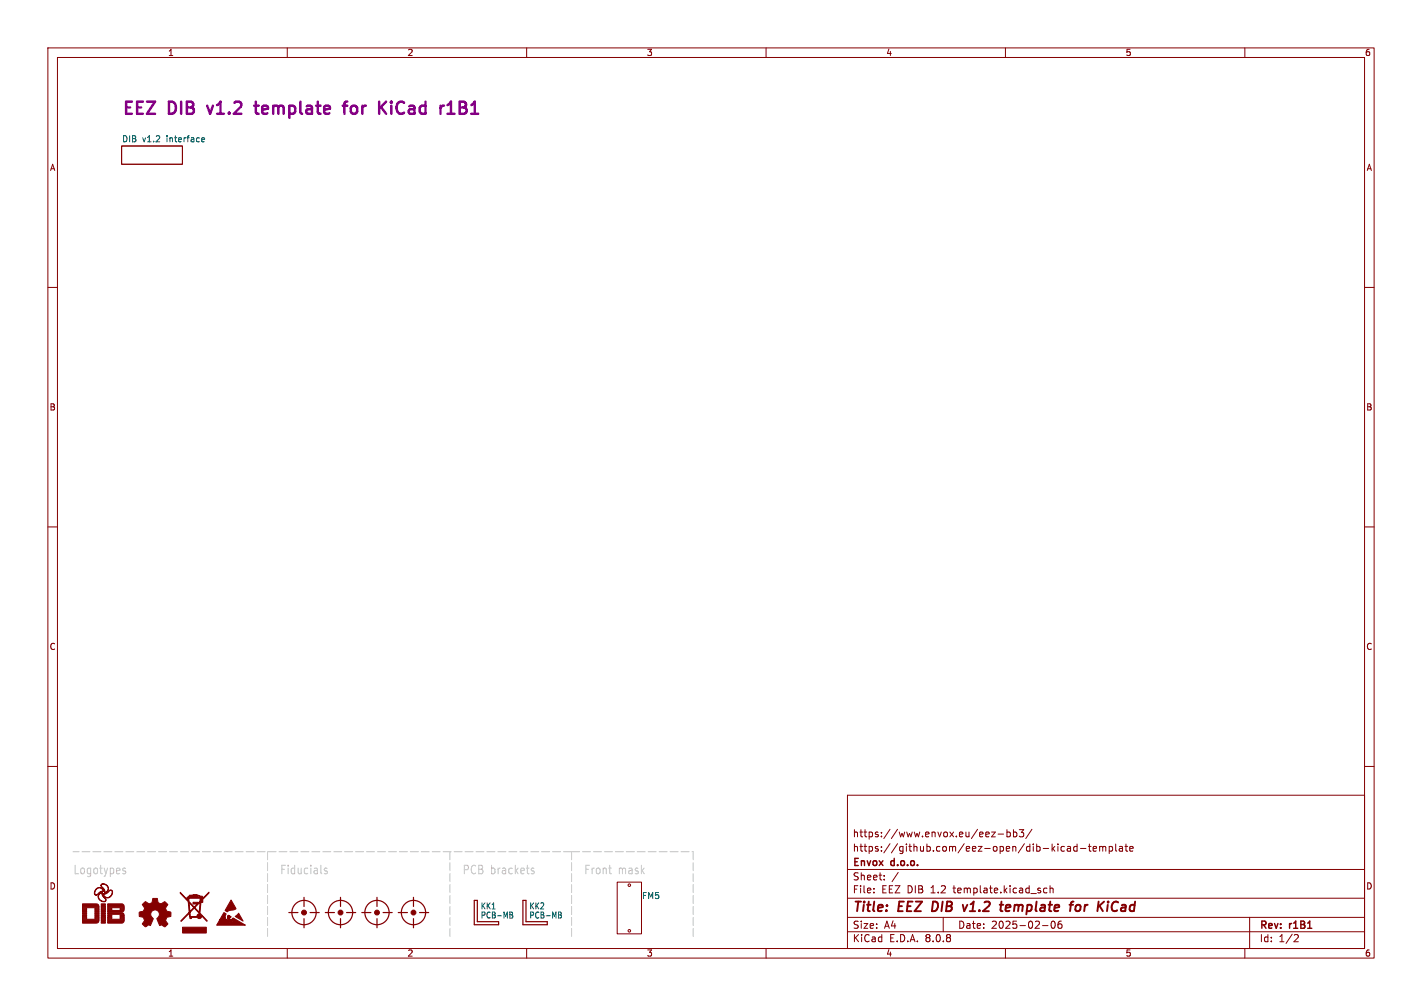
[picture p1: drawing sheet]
<svg xmlns="http://www.w3.org/2000/svg" width="297mm" height="210mm" viewBox="0 0 297 210" stroke-linecap="round" stroke-linejoin="round" font-family="sans-serif">
<g fill="none" stroke="#840000" stroke-width=".21">
<path d="M10 10h277v190h-277zM12 12h273v186h-273zM60 10v2M110 10v2M160 10v2M210 10v2M260 10v2M25.4 30.5h12.7v3.8h-12.7zM10 60h2M285 60h2M10 110h2M285 110h2"/>
<path d="M10 160h2M177 166h108v32h-108zM207.1 173.7h.8l-.8 1h.8M208.5 174.1h1.1M210.3 173.8l.4-.1 .3 .3-.1 .6h-.6M210.3 173.2v1.5M211.7 173.8l.4-.1 .3 .3-.2 .6h-.5M211.7 173.2v1.5M212.9 173.2h.9l-.5 .6 .4 .1v.7l-.2 .1-.6-.1M215.5 173.1l-1.3 2M221.9 176.7l.4 .1M222.3 177.6l-.4 .1"/>
<path d="M223 176.8h.5l.1 .9M223.6 177.1h-.5l-.2 .2 .2 .4 .5-.1M225 176.8l-.5-.1-.3 .3 .2 .6h.6M225 176.2v1.5M225.7 177.1h1.1M227.3 176.7h.6M227.5 176.2v1.3l.4 .2M228.3 177.2l.7-.1v-.3l-.5-.1-.2 .2 .1 .7h.6M229.7 176.8l.4-.1 .2 .2M229.7 176.7v1M230.3 176.9l.2-.2 .4 .1 .1 .9M230.3 176.9v.8"/>
<path d="M231.7 176.8l.4-.1 .3 .3-.2 .6h-.5M231.7 176.7v1.5M233 176.2v1.3l.2 .2M233.8 176.8h.6l.1 .9M234.5 177.1h-.5l-.3 .2 .3 .4 .5-.1M235 176.7h.5M235.2 176.2v1.3l.3 .2M236 177.2l.7-.1-.1-.3-.4-.1-.2 .2v.7h.6M285 160h2M60 198v2M110 198v2M128.9 184.2h5.1v10.7h-5.1z"/>
<path d="M160 198v2M177 194.5h108M177 191.5h108M177 187.5h108M177 181.5h108M182.5 186.3v.1M182.5 185.5v.1M184.7 183.6v.1M184.7 182.8v.1M187.6 182.1l-1.3 2M197 191.5v3M210 198v2"/>
<path d="M217.7 193.2h1.2M218.7 185.5l-.5-.1-.2 .3 .1 .6h.6M219.3 185.5l.2-.1 .4 .1 .1 .9M219.3 184.9v1.5M219.7 192.4a.81 .81 0 0 0 .3 1.4l.2-.1 .2-.5-.2-.8M221.2 192.4a1.17 1.17 0 0 0-.1 1.3h.6l.1-.5-.3-.3h-.4l-.1 .3M260 198v2M261 191.5v6.5M270.5 195.1l.5 .1 .2 .3-1 1.1h1"/>
<circle cx="131.4" cy="194.3" r=".27"/>
<circle cx="131.4" cy="184.8" r=".27"/>
</g>
<path d="M194.9 188.2l-.3 2h.5M201.1 188.9l.3 1.3 .6-1.3M208.8 188.9h.8M209.2 190.2h.2M210.8 188.9l-.6 .1-.2 .9 .3 .3 .5-.1M211 189.4l-.9 .1M223.4 188.9h.7M224.2 188.2l-.4 .1M224.8 189.1l.1-.1a.5 .5 0 0 1 .8 .3l-.1 .5-.2 .3a.5 .5 0 0 1-.8-.3zM232.7 188.3a1.11 1.11 0 0 0 0 1.9" fill="none" stroke="#840000" stroke-width=".4"/>
<path d="M42.2 29.5h.5M42.2 28.8h.4l.1 .3-.6 .1M106.5 190.4l.5 .1 .1 .2-.3 .3M106.5 191h.3M106.8 191l.3 .2v.3l-.6 .2M116.7 190.4l.5 .1v.2l-.2 .3M116.7 191h.3M117 191l.3 .2-.1 .3-.5 .2" fill="none" stroke="#006464" stroke-width=".21"/>
<g fill="#840000" stroke="#840000" stroke-width=".21">
<path d="M38.1 193.6h5v1.2h-5z"/>
<path d="M37.6 186.3l1.7 1.7v-.5h.1l.1 .7 1.1 1.2 .6-.7h-.9v-.3h1.1v.1a.64 .64 0 0 1 .8-.3v-.3l-.2 .3h-.3l.2-.7h-2.8v-.2h2.8l-.7-.3v.2h-.9v-.2l-.4 .1v.2h-.3v-.1l-.4 .1 .3-.3h1.5h-1.5l.1-.1 1.6-.1 .7 .3a.29 .29 0 0 1 .5 .1 .29 .29 0 0 1-.4 .4l.1 .2 1.5-1.6v.2l-1.2 1.4v.6h-.4l-.2 1.5a.96 .96 0 0 0 .6 1.3l.9 1-.1 .1-1.1-1.1a.58 .58 0 0 1-.4 .5 .58 .58 0 0 1-.6-.2h-1.1v.3h-.3l-.2-1.1-1.7 1.6h-.1l1.8-1.8h.2l.1 .8h1.6a.25 .25 0 0 0 .4 .2 .25 .25 0 0 0 0-.4 .25 .25 0 0 0-.4 .1l-.3 .1 .1-.2 .4-.5-1-1-.9 .9h-.2l-.2-2.1h.2l.2 1.9 .8-.8h.2l.9 .9 .2-2-1.1 1.1h-.2l-1-1-.2-.1v-.2l-1.7-1.7z"/>
<path d="M30 188.5a.39 .39 0 0 1 .3-.3 .39 .39 0 0 1 .4 .2 .64 .64 0 0 0 .7 .2 .64 .64 0 0 0 .4-.6l.1-.5h1v.5a.74 .74 0 0 0 .6 .6 .74 .74 0 0 0 .8-.3l.8 .5-.3 .4a.67 .67 0 0 0-.1 .8 .67 .67 0 0 0 .7 .3l.3 .2v.8l-.3 .1a.72 .72 0 0 0-.8 .8l.5 .7-.3 .3a.41 .41 0 0 1-.3 .3 .41 .41 0 0 1-.4-.2l-.4-.2-.4 .1-.6-1.4a.95 .95 0 0 0 .4-1.5 .95 .95 0 0 0-1.5 0 .95 .95 0 0 0 .4 1.5l-.6 1.4a.6 .6 0 0 0-.9 .2l-.2 .1-.6-.6 .5-.7a.86 .86 0 0 0-1.1-.9v-.8l.2-.1a.7 .7 0 0 0 .8-.4 .7 .7 0 0 0-.1-.8l-.3-.4z"/>
<path d="M49.1 191.3l.7-.7 1 1.7z"/>
<path d="M48.3 187.9l1 1.7a.72 .72 0 0 1-1 .4l-.5 .1a.51 .51 0 0 1-.7 0z"/>
<path d="M46.8 190.5l.4 .3-.2 .6 .5 1.1 .4-.1 .1 .1 .2-.2a.18 .18 0 0 0 .2 .2 .18 .18 0 0 0 .1-.2 .18 .18 0 0 0-.2-.2l-.1 .2 .1-.2a.23 .23 0 0 0-.3 0 .23 .23 0 0 0-.1 .3h-.3l-.1-1.1 .2-.2-.1 .2 .1 .7 .1-.8a.2 .2 0 0 0-.1 .3 .2 .2 0 0 0 .2 .1l.1-.4v.3l.1-.2 .2 .1-.4 .4-.1 .5 .2-.2 .3-.1a.18 .18 0 0 0 .2 .2 .18 .18 0 0 0 .2-.2 .18 .18 0 0 0-.2-.2l-.2 .2 .4-.4 2.6 1.5h-6l.6-1h1.3l.3 .4-.2-.4h-1.4z"/>
<path d="M17.2 191h.9v.3h-.9z"/>
<path d="M17.2 190.5h.9v.4h-.9z"/>
<path d="M17.2 190.1h.9v.3h-.9z"/>
<path d="M17.2 189.6h.9v.3h-.9z"/>
<path d="M17.2 191.5h.9v.3h-.9z"/>
<path d="M19.8 189.6h.9v.3h-.9z"/>
<path d="M19.8 191.5h.9v.3h-.9z"/>
<path d="M19.8 190.5h.9v.4h-.9z"/>
<path d="M19.8 190.1h.9v.3h-.9z"/>
<path d="M21.1 192.4h.9v.3h-.9z"/>
<path d="M21.1 191.9h.9v.4h-.9z"/>
<path d="M21.1 191.5h.9v.3h-.9z"/>
<path d="M21.1 190.5h.9v.4h-.9z"/>
<path d="M21.1 190.1h.9v.3h-.9z"/>
<path d="M21.1 189.6h.9v.3h-.9z"/>
<path d="M21.1 188.7h.9v.3h-.9z"/>
<path d="M22.5 189.6h.9v.3h-.9z"/>
<path d="M22.5 191.5h.9v.3h-.9z"/>
<path d="M25.1 191.5h.8v.3h-.8z"/>
<path d="M17.2 189.1h3.5v.4h-3.5z"/>
<path d="M17.2 191.9h3.5v.3l-3.5 .1z"/>
<path d="M22.5 192.4h3.4l-.4 .3h-3z"/>
<path d="M22.5 190.1h3.4l-.4 .3h-3z"/>
<path d="M22.5 190.5h3l.4 .4h-3.4z"/>
<path d="M22.5 188.7h3l.4 .3h-3.4z"/>
<path d="M22.5 191.9h3.4v.3l-3.4 .1z"/>
<path d="M25.1 189.6h.8v.3h-.8z"/>
<path d="M19.8 191h.9v.3h-.9z"/>
<path d="M21.1 191h.9v.3h-.9z"/>
<path d="M21.1 189.1h.9v.4h-.9z"/>
<path d="M22.5 191h.9v.3h-.9z"/>
<path d="M25.1 191h.8v.3h-.8z"/>
<path d="M22.5 189.1l3.4 .1v.3h-1.7a2.5 2.5 0 0 1-1.7-.1z"/>
<path d="M17.2 192.4l3.4 .1a2.53 2.53 0 0 1-1.9 .2h-1.5z"/>
<path d="M17.2 188.7h3l.4 .3h-3.4z"/>
<path d="M21.2 184.6a.93 .93 0 0 1 1.3 .4 .93 .93 0 0 1-.7 1.3 1.5 1.5 0 0 0-.7-1.3v-.2a2.05 2.05 0 0 1 .8 1.5 .87 .87 0 0 0 .5-1.3 .87 .87 0 0 0-1.3-.2z"/>
<path d="M20.7 186.6l.6-.3a1.97 1.97 0 0 0 .8 1.4 .57 .57 0 0 1-.3 .6 .57 .57 0 0 1-.7-.2l-.1-.1a.65 .65 0 0 1-.4-.8 .92 .92 0 0 0 .5 .8 .92 .92 0 0 0 1-.1l-.1-.2a1.91 1.91 0 0 1-.8-1.3l-.4 .2-.3 .6z"/>
<path d="M20.2 185.5a.8 .8 0 0 1 .9-.2 .8 .8 0 0 1 .5 .8 1.93 1.93 0 0 0-1.4 .8l-.4-.1-.1-.3a.39 .39 0 0 0 .3 .3 .39 .39 0 0 0 .4-.2 1.2 1.2 0 0 1 1.2-.6 .91 .91 0 0 0-1.1-.6 .91 .91 0 0 0-.7 1.1 .85 .85 0 0 1 .4-1z"/>
<path d="M21.6 186.6a1.69 1.69 0 0 0 1.3-.8 .54 .54 0 0 1 .6 .3 .54 .54 0 0 1-.1 .7 .96 .96 0 0 1-1 .7 .96 .96 0 0 1-.9-.8 .94 .94 0 0 0 1.3 .6 .94 .94 0 0 0 .4-1.4h-.2a1.47 1.47 0 0 1-1.5 .8z"/>
<circle cx="41.6" cy="191.3" r=".17"/>
<circle cx="78.7" cy="190.5" r=".51"/>
<circle cx="71.1" cy="190.5" r=".51"/>
<circle cx="86.4" cy="190.5" r=".51"/>
<circle cx="63.5" cy="190.5" r=".51"/>
</g>
<g fill="none" stroke="#840000" stroke-width=".25">
<path d="M60.3 190.5h1.9M63.5 187.3v1.9M63.5 191.8v1.9M64.8 190.5h1.9M67.9 190.5h1.9M71.1 187.3v1.9M71.1 191.8v1.9M72.4 190.5h1.9M75.6 190.5h1.9M78.7 187.3v1.9M78.7 191.8v1.9M80 190.5h1.9"/>
<path d="M83.2 190.5h1.9M86.4 187.3v1.9M86.4 191.8v1.9M87.6 190.5h1.9M99.1 188h.6v4.4h4.4v.6h-5zM109.2 188h.7v4.4h4.4v.6h-5.1z"/>
<circle cx="63.5" cy="190.5" r="2.54"/>
<circle cx="71.1" cy="190.5" r="2.54"/>
<circle cx="78.7" cy="190.5" r="2.54"/>
<circle cx="86.4" cy="190.5" r="2.54"/>
</g>
<path d="M25.7 181.7l.5 .2 .1 .3-.2 .2-.5-.1M25.7 181.3h.5M68.3 181.3l-.4-.1-.2 .3 .1 .2 .5 .2v.4h-.6M111 181.7l.5 .2 .1 .2-.1 .2-.4 .1M111 181.3h.5M127.1 181.2h.6M127.6 182.4h.1" fill="none" stroke="#c2c2c2" stroke-width=".21"/>
<g fill="none" stroke="#840084" stroke-width=".51">
<path d="M43.3 22.1l.6 1.7M53.1 22.1h.9M53.4 21.2v2.2l.2 .2 .4 .2M71.6 22.1h.9M72.5 21.2l-.4 .1-.2 .3v2.2M74.1 22.1a.69 .69 0 0 0-.8 .4v.8a.69 .69 0 0 0 .8 .5M81.7 21.2v.3M81.7 22.1v1.7M81.7 21.2l-.1 .1 .1 .2M81.7 21.2l.2 .1-.2 .2M93.5 23.8h1.4M96 22.4h.9"/>
<path d="M96.9 21.2h-.9v2.6h1"/>
</g>
<path d="M55.9 177.8v17.8M94 177.8v17.8M119.4 177.8h25.4M119.4 177.8h-104.2M119.4 177.8v17.8M144.8 177.8v17.8" fill="none" stroke="#c2c2c2" stroke-width=".21" stroke-dasharray="1.7 .6"/>
<g font-size="3.5" fill="#840084">
<text x="25.4" y="24.6">EEZ</text>
<text x="35.4" y="24.6">DIB</text>
<text x="44.6" y="24.6">v1.2</text>
<text x="55.5" y="24.6">template</text>
<text x="75.1" y="24.6">for</text>
<text x="83.3" y="24.6">KiCad</text>
<text x="97.2" y="24.6">r1B1</text>
</g>
<g font-size="2.8" fill="#840000">
<text x="178" y="190.9">Title:</text>
<text x="187.7" y="190.9">EEZ</text>
<text x="195.5" y="190.9">DIB</text>
<text x="202.8" y="190.9">v1.2</text>
<text x="211.4" y="190.9">template</text>
<text x="226.8" y="190.9">for</text>
<text x="233.3" y="190.9">KiCad</text>
</g>
<g font-size="2.5" fill="#c2c2c2">
<text x="15.2" y="182.6">Logotypes</text>
<text x="58.4" y="182.6">Fiducials</text>
<text x="96.5" y="182.6">PCB brackets</text>
<text x="121.9" y="182.6">Front</text>
<text x="129.1" y="182.6">mask</text>
</g>
<g font-size="2.1" fill="#840000">
<text x="178" y="178">https://github.com/eez-open/dib-kicad-template</text>
<text x="178" y="175">https://www.envox.eu/eez-bb3/</text>
<text x="178" y="184">Sheet:</text>
<text x="178" y="181.2">Envox</text>
<text x="186.2" y="181.2">d.o.o.</text>
<text x="178" y="186.7">File:</text>
<text x="184.1" y="186.7">EEZ DIB</text>
<text x="194.5" y="186.7">1.2</text>
<text x="199.4" y="186.7">template.kicad_sch</text>
<text x="178" y="196.9">KiCad</text>
<text x="178" y="194.1">Size:</text>
<text x="184.7" y="194.1">A4</text>
<text x="185.7" y="196.9">E.D.A.</text>
<text x="193.3" y="196.9">8.0.8</text>
<text x="200" y="194.1">Date:</text>
<text x="207" y="194.1">2025-02-06</text>
<text x="263" y="194.3">Rev:</text>
<text x="263" y="196.9">Id:</text>
<text x="267.1" y="196.9">1/2</text>
<text x="269.4" y="194.3">r1B1</text>
</g>
<g font-size="1.8" fill="#840000">
<text x="35" y="11.9">1</text>
<text x="85" y="11.9">2</text>
<text x="135" y="11.9">3</text>
<text x="185" y="11.9">4</text>
<text x="235" y="11.9">5</text>
<text x="285" y="11.9">6</text>
<text x="10.3" y="35.9">A</text>
<text x="285.3" y="35.9">A</text>
<text x="10.3" y="85.9">B</text>
<text x="285.3" y="85.9">B</text>
<text x="10.3" y="135.9">C</text>
<text x="285.3" y="135.9">C</text>
<text x="10.3" y="185.9">D</text>
<text x="285.3" y="185.9">D</text>
<text x="35" y="199.9">1</text>
<text x="85" y="199.9">2</text>
<text x="135" y="199.9">3</text>
<text x="185" y="199.9">4</text>
<text x="235" y="199.9">5</text>
<text x="285" y="199.9">6</text>
</g>
<g font-size="1.8" fill="#006464">
<text x="25.4" y="29.8">DIB</text>
<text x="29.7" y="29.8">v1.2</text>
<text x="34.9" y="29.8">interface</text>
<text x="100.3" y="191.9">PCB-MB</text>
<text x="100.3" y="190">KK1</text>
<text x="110.5" y="191.9">PCB-MB</text>
<text x="110.5" y="190">KK2</text>
<text x="134" y="187.9">FM5</text>
</g>
</svg>
